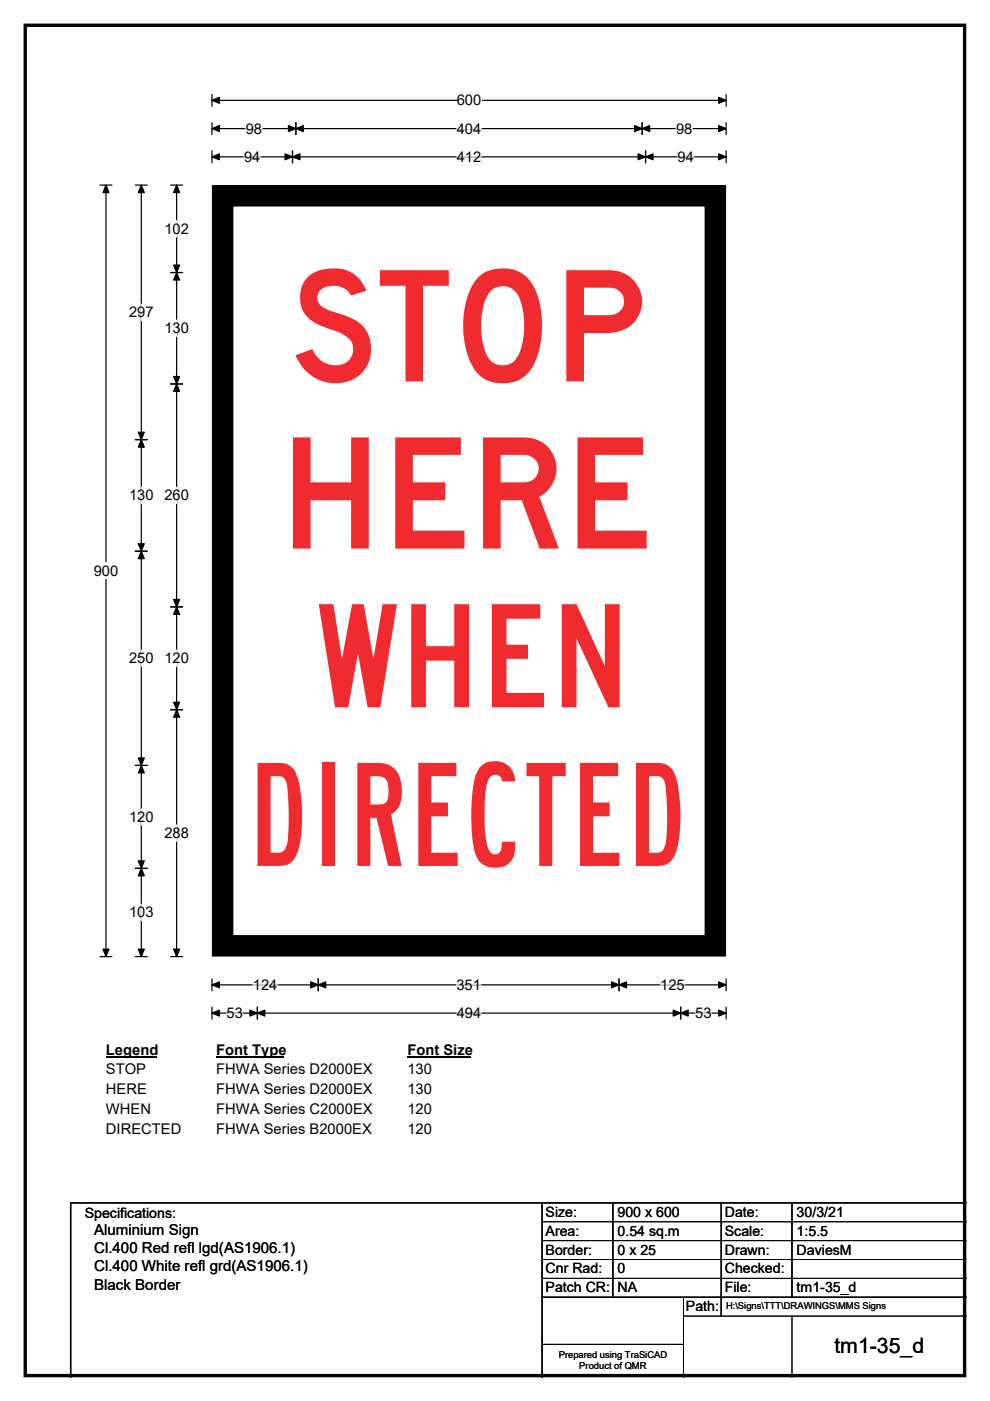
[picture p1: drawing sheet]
<svg xmlns="http://www.w3.org/2000/svg" width="210mm" height="297mm" viewBox="0 0 210 297" stroke-linecap="round" stroke-linejoin="round" font-family="sans-serif">
<path d="M5.4 5.4h199.2v286.3h-199.2z" fill="none" stroke="#000" stroke-width=".72"/>
<path d="M45 21.3h109M45 20v2.5M154 20v2.5" fill="none" stroke="#000" stroke-width=".25"/>
<path d="M45 21.3l1.5-.7v1.3zM152.4 20.6l1.6 .7-1.6 .6z" fill="#000" stroke="#000" stroke-width=".25"/>
<path d="M96.9 19.5h5.2v3.5h-5.2z" fill="#fff"/>
<g fill="none" stroke="#000" stroke-width=".25">
<path d="M21.2 39.2h2.5M22.5 39.2v163.6M45 27.3h109M45 26v2.5M45 32v2.5M45 33.3h109M62 32v2.5M62.8 26v2.5M136.2 26v2.5M136.9 32v2.5M154 26v2.5M154 32v2.5"/>
<path d="M21.2 202.8h2.5M45 207.5v2.6M45 213.5v2.6M45 208.8h109M45 214.8h109M54.6 213.5v2.6M67.5 207.5v2.6M131.3 207.5v2.6M144.4 213.5v2.6M154 207.5v2.6M154 213.5v2.6"/>
</g>
<g fill="#000" stroke="#000" stroke-width=".25">
<path d="M22.5 39.2l.6 1.6h-1.3zM45 27.3l1.5-.7v1.3zM45 33.3l1.5-.7v1.3zM62 33.3l1.6-.7v1.3zM60.5 32.6l1.5 .7-1.5 .6zM62.8 27.3l1.5-.7v1.3zM61.2 26.6l1.6 .7-1.6 .6zM134.6 26.6l1.6 .7-1.6 .6zM136.2 27.3l1.6-.7v1.3zM135.3 32.6l1.6 .7-1.6 .6zM136.9 33.3l1.6-.7v1.3zM152.4 26.6l1.6 .7-1.6 .6z"/>
<path d="M152.4 32.6l1.6 .7-1.6 .6zM21.8 201.2h1.3l-.6 1.6zM45 208.8l1.5-.6v1.2zM45 214.8l1.5-.6v1.2zM54.6 214.8l1.6-.6v1.2zM53 214.2l1.6 .6-1.6 .6zM67.5 208.8l1.6-.6v1.2zM65.9 208.2l1.6 .6-1.6 .6zM129.7 208.2l1.6 .6-1.6 .6zM131.3 208.8l1.6-.6v1.2zM142.8 214.2l1.6 .6-1.6 .6zM144.4 214.8l1.6-.6v1.2z"/>
<path d="M152.4 208.2l1.6 .6-1.6 .6zM152.4 214.2l1.6 .6-1.6 .6z"/>
</g>
<path d="M51.8 33.3h3.4M52.1 27.3h3.5M96.9 27.3h5.2M96.9 33.3h5.2M143.4 27.3h3.5M143.7 33.3h3.5M48 214.8h3.5M53.6 208.8h5.2M96.8 208.8h5.2M96.9 214.8h5.2M140 208.8h5.2M147.4 214.8h3.5" fill="none" stroke="#fff" stroke-width=".25"/>
<path d="M19.9 119.3h5.2v3.5h-5.2z" fill="#fff"/>
<g fill="none" stroke="#000" stroke-width=".25">
<path d="M28.7 39.2h2.5M30 39.2v163.6M36.2 39.2h2.5M37.5 39.2v163.6M36.2 57.8h2.5M28.7 93.2h2.5M36.2 81.4h2.5M28.7 116.9h2.5M36.2 128.7h2.5M36.2 150.5h2.5M28.7 162.3h2.5M28.7 184.1h2.5"/>
<path d="M28.7 202.8h2.5M36.2 202.8h2.5"/>
</g>
<g fill="#000" stroke="#000" stroke-width=".25">
<path d="M30 39.2l.6 1.6h-1.3zM37.5 39.2l.6 1.6h-1.3zM37.5 57.8l.6 1.6h-1.3zM36.8 56.2h1.3l-.6 1.6zM30 93.2l.6 1.6h-1.3zM29.3 91.6h1.3l-.6 1.6zM36.8 79.8h1.3l-.6 1.6zM37.5 81.4l.6 1.6h-1.3zM29.3 115.3h1.3l-.6 1.6zM30 116.9l.6 1.5h-1.3zM36.8 127.1h1.3l-.6 1.6zM37.5 128.7l.6 1.6h-1.3z"/>
<path d="M36.8 148.9h1.3l-.6 1.6zM37.5 150.5l.6 1.6h-1.3zM29.3 160.7h1.3l-.6 1.6zM30 162.3l.6 1.6h-1.3zM29.3 182.5h1.3l-.6 1.6zM30 184.1l.6 1.6h-1.3zM29.3 201.2h1.3l-.6 1.6zM36.8 201.2h1.3l-.6 1.6z"/>
</g>
<path d="M37.5 46.8v3.4M30 64.5v3.5M37.5 67.9v3.4M30 103.3v3.5M37.5 103.3v3.5M30 137.8v3.5M37.5 137.8v3.5M30 171.4v3.5M37.5 174.9v3.5M30 191.7v3.5" fill="none" stroke="#fff" stroke-width=".25"/>
<path d="M22.5 220.8h10.7v3.5h-10.7z" fill="#fff"/>
<path d="M22.5 224.1h10.7" fill="none" stroke="#000" stroke-width=".32"/>
<path d="M45.9 220.8h14.4v3.5h-14.4z" fill="#fff"/>
<path d="M45.9 224.1h14.4" fill="none" stroke="#000" stroke-width=".32"/>
<path d="M86.4 220.8h13.5v3.5h-13.5z" fill="#fff"/>
<path d="M86.4 224.1h13.5" fill="none" stroke="#000" stroke-width=".32"/>
<g fill="#fff">
<path d="M22.5 225h8.4v3.5h-8.4z"/>
<path d="M45.9 225h33v3.5h-33z"/>
<path d="M86.4 225h5.2v3.5h-5.2z"/>
<path d="M22.5 229.2h8.6v3.5h-8.6z"/>
<path d="M45.9 229.2h33v3.5h-33z"/>
<path d="M86.4 229.2h5.2v3.5h-5.2z"/>
<path d="M22.5 233.4h9.5v3.5h-9.5z"/>
<path d="M45.9 233.4h33v3.5h-33z"/>
<path d="M86.4 233.4h5.2v3.5h-5.2z"/>
<path d="M22.5 237.6h15.9v3.4h-15.9z"/>
<path d="M45.9 237.6h32.9v3.4h-32.9z"/>
<path d="M86.4 237.6h5.2v3.4h-5.2z"/>
<path d="M45 39.3h109v163.5h-109z"/>
</g>
<path d="M45 39.2h109v163.6h-109z" fill="none" stroke="#fff" stroke-width=".21"/>
<path d="M47.2 41.5h104.5v159h-104.5z" fill="none" stroke="#000" stroke-width="4.6"/>
<path d="M115 255v37M130 255v20M153 255v24M168 255v20M205 255h-190v37M115 275h90" fill="none" stroke="#000" stroke-width=".3"/>
<path d="M115 259h90M115 263h90M115 267h90M115 271h90M145 279h60M145 275v17M168 279v13M115 285h30" fill="none" stroke="#000" stroke-width=".21"/>
<g font-size="32.7" fill="#ef2b2f">
<text x="61.5" y="80.9">STOP</text>
<text x="59.3" y="116.3">HERE</text>
</g>
<g font-size="30.4" fill="#ef2b2f">
<text x="67" y="150">WHEN</text>
<text x="52.2" y="183.6">DIRECTED</text>
</g>
<text font-size="4.5" x="177" y="286.9">tm1-35_d</text>
<g font-size="3.2">
<text x="20" y="261.9">Aluminium Sign</text>
<text x="20" y="265.7">Cl.400 Red refl lgd(AS1906.1)</text>
<text x="20" y="269.6">Cl.400 White refl grd(AS1906.1)</text>
<text x="20" y="273.4">Black Border</text>
</g>
<g font-size="3.1">
<text x="96.9" y="22.3">600</text>
<text x="52.1" y="28.3">98</text>
<text x="96.9" y="28.3">404</text>
<text x="143.4" y="28.3">98</text>
<text x="51.8" y="34.3">94</text>
<text x="96.9" y="34.3">412</text>
<text x="143.7" y="34.3">94</text>
<text x="34.9" y="49.6">102</text>
<text x="27.4" y="67.3">297</text>
<text x="34.9" y="70.7">130</text>
<text x="27.4" y="106.1">130</text>
<text x="34.9" y="106.1">260</text>
<text x="19.9" y="122.1">900</text>
<text x="27.4" y="140.6">250</text>
<text x="34.9" y="140.6">120</text>
<text x="27.4" y="174.2">120</text>
<text x="34.9" y="177.7">288</text>
<text x="27.4" y="194.5">103</text>
<text x="53.6" y="209.9">124</text>
<text x="96.8" y="209.9">351</text>
<text x="140" y="209.9">125</text>
<text x="48" y="215.9">53</text>
<text x="96.9" y="215.9">494</text>
<text x="147.4" y="215.9">53</text>
<text x="22.5" y="223.6">Legend</text>
<text x="22.5" y="227.8">STOP</text>
<text x="45.9" y="223.6">Font Type</text>
<text x="45.9" y="227.8">FHWA Series D2000EX</text>
<text x="86.4" y="223.6">Font Size</text>
<text x="86.4" y="227.8">130</text>
<text x="22.5" y="232">HERE</text>
<text x="45.9" y="232">FHWA Series D2000EX</text>
<text x="86.4" y="232">130</text>
<text x="22.5" y="236.2">WHEN</text>
<text x="45.9" y="236.2">FHWA Series C2000EX</text>
<text x="86.4" y="236.2">120</text>
<text x="22.5" y="240.3">DIRECTED</text>
<text x="45.9" y="240.3">FHWA Series B2000EX</text>
<text x="86.4" y="240.3">120</text>
</g>
<g font-size="3">
<text x="115.7" y="258">Size:</text>
<text x="131" y="258">900 x 600</text>
<text x="153.7" y="258">Date:</text>
<text x="169" y="258">30/3/21</text>
<text x="18" y="258.2">Specifications:</text>
<text x="115.7" y="262">Area:</text>
<text x="131" y="262">0.54 sq.m</text>
<text x="153.7" y="262">Scale:</text>
<text x="169" y="262">1:5.5</text>
<text x="115.7" y="266">Border:</text>
<text x="115.7" y="270">Cnr Rad:</text>
<text x="131" y="266">0 x 25</text>
<text x="131" y="270">0</text>
<text x="153.7" y="266">Drawn:</text>
<text x="153.7" y="270">Checked:</text>
<text x="169" y="266">DaviesM</text>
<text x="115.7" y="274">Patch CR:</text>
<text x="131" y="274">NA</text>
<text x="153.7" y="274">File:</text>
<text x="169" y="274">tm1-35_d</text>
<text x="145.5" y="278">Path:</text>
</g>
<g font-size="2">
<text x="154" y="277.6">H:\Signs\TTT\DRAWINGS\MMS Signs</text>
<text x="118.5" y="287.8">Prepared using TraSiCAD</text>
<text x="122.9" y="290.2">Product of QMR</text>
</g>
</svg>
